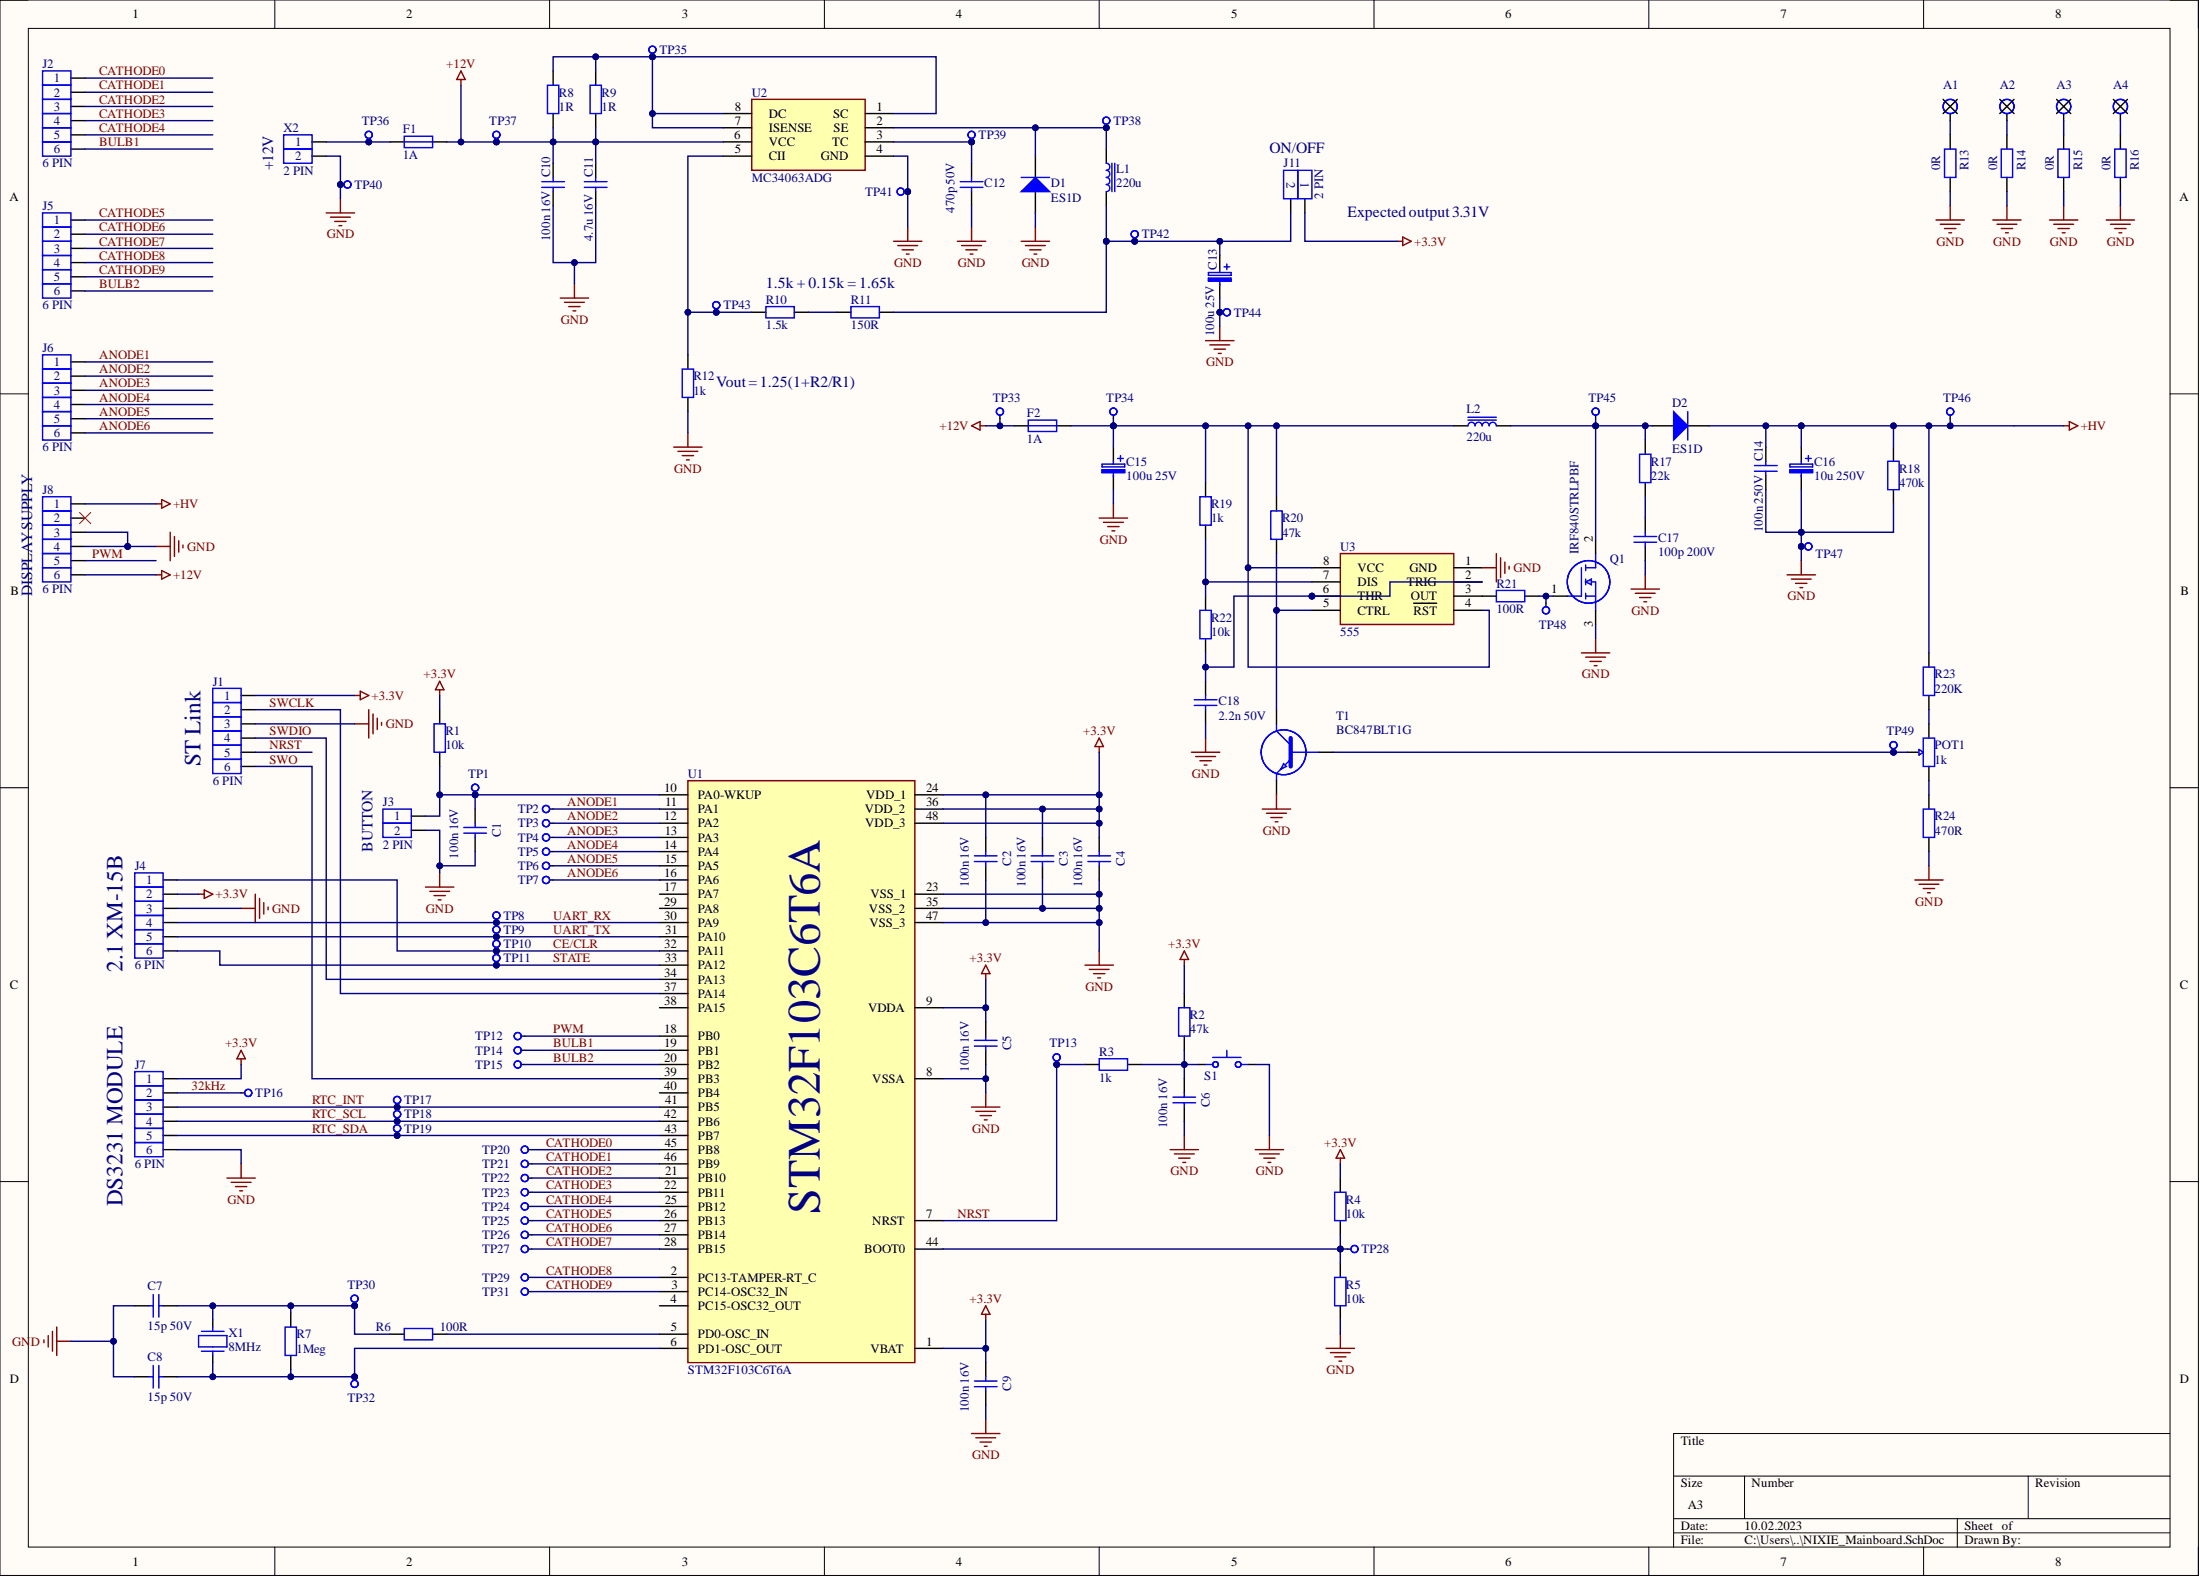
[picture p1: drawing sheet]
# Altium project NIXIE_Mainboard.PrjPcb
1 sheet, 119 parts. Net scope: global (net labels, ports and power ports of the same name join across sheets).
Board file: NIXIE_Mainboard.PcbDoc

## Sheet NIXIE_Mainboard.SchDoc
size A3

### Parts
A1  3mm  [HOLE M3]  (value not drawn)
A2  3mm  [HOLE M3]  (value not drawn)
A3  3mm  [HOLE M3]  (value not drawn)
A4  3mm  [HOLE M3]  (value not drawn)
C1  100n 16V  [CAPACITOR 0603]
C2  100n 16V  [CAPACITOR 0603]
C3  100n 16V  [CAPACITOR 0603]
C4  100n 16V  [CAPACITOR 0603]
C5  100n 16V  [CAPACITOR 0603]
C6  100n 16V  [CAPACITOR 0603]
C7  15p 50V  [CAPACITOR 0603]
C8  15p 50V  [CAPACITOR 0603]
C9  100n 16V  [CAPACITOR 0603]
C10  100n 16V  [CAPACITOR 0603]
C11  4.7u 16V  [CAPACITOR 0805]
C12  470p 50V  [CAPACITOR 0603]
C13  100u 25V  [CAPACITOR 6.3X11MM THT]
C14  100n 250V  [CAPACITOR 1206]
C15  100u 25V  [CAPACITOR 6.3X11MM THT]
C16  10u 250V  [CAPACITOR 10X20MM THT]
C17  100p 200V  [CAPACITOR 1206]
C18  2.2n 50V  [CAPACITOR 0603]
D1  ES1D  [DIODE DO-214AC]
D2  ES1D  [DIODE DO-214AC]
F1  1A  [FUSE 1206]
F2  1A  [FUSE 1206]
J1  6 PIN  [MECHANICAL PINHEADER 6P 2.54MM MALE]
J2  6 PIN  [MECHANICAL PINHEADER 6P 2.54MM MALE]
J3  2 PIN  [MECHANICAL PINHEADER 2P 2.54MM MALE]
J4  6 PIN  [MECHANICAL PINHEADER 6P 2.54MM MALE]
J5  6 PIN  [MECHANICAL PINHEADER 6P 2.54MM MALE]
J6  6 PIN  [MECHANICAL PINHEADER 6P 2.54MM MALE]
J7  6 PIN  [MECHANICAL PINHEADER 6P 2.54MM MALE]
J8  6 PIN  [MECHANICAL PINHEADER 6P 2.54MM MALE]
J11  2 PIN  [MECHANICAL PINHEADER 2P 2.54MM MALE]
L1  220u  [INDUCTOR CDRH127]
L2  220u  [INDUCTOR CDRH127]
POT1  1k  [POTENTIOMETER TC33X]
Q1  IRF840STRLPBF  [TO-263-3]
R1  10k  [RESISTOR 0603]
R2  47k  [RESISTOR 0603]
R3  1k  [RESISTOR 0603]
R4  10k  [RESISTOR 0603]
R5  10k  [RESISTOR 0603]
R6  100R  [RESISTOR 0603]
R7  1Meg  [RESISTOR 0603]
R8  1R  [RESISTOR 1206]
R9  1R  [RESISTOR 1206]
R10  1.5k  [RESISTOR 0603]
R11  150R  [RESISTOR 0603]
R12  1k  [RESISTOR 0603]
R13  0R  [RESISTOR 0603]
R14  0R  [RESISTOR 0603]
R15  0R  [RESISTOR 0603]
R16  0R  [RESISTOR 0603]
R17  22k  [RESISTOR 1206]
R18  470k  [RESISTOR 1206]
R19  1k  [RESISTOR 0603]
R20  47k  [RESISTOR 0603]
R21  100R  [RESISTOR 0603]
R22  10k  [RESISTOR 0603]
R23  220K  [RESISTOR 1206]
R24  470R  [RESISTOR 0603]
S1  6x6mm  [MECHANICAL TACTSWITCH SMD 6x6]  (value not drawn)
T1  BC847BLT1G  [SOT23-3]
TP1  1mm  [TEST POINT 1MM]  (value not drawn)
TP2  1mm  [TEST POINT 1MM]  (value not drawn)
TP3  1mm  [TEST POINT 1MM]  (value not drawn)
TP4  1mm  [TEST POINT 1MM]  (value not drawn)
TP5  1mm  [TEST POINT 1MM]  (value not drawn)
TP6  1mm  [TEST POINT 1MM]  (value not drawn)
TP7  1mm  [TEST POINT 1MM]  (value not drawn)
TP8  1mm  [TEST POINT 1MM]  (value not drawn)
TP9  1mm  [TEST POINT 1MM]  (value not drawn)
TP10  1mm  [TEST POINT 1MM]  (value not drawn)
TP11  1mm  [TEST POINT 1MM]  (value not drawn)
TP12  1mm  [TEST POINT 1MM]  (value not drawn)
TP13  1mm  [TEST POINT 1MM]  (value not drawn)
TP14  1mm  [TEST POINT 1MM]  (value not drawn)
TP15  1mm  [TEST POINT 1MM]  (value not drawn)
TP16  1mm  [TEST POINT 1MM]  (value not drawn)
TP17  1mm  [TEST POINT 1MM]  (value not drawn)
TP18  1mm  [TEST POINT 1MM]  (value not drawn)
TP19  1mm  [TEST POINT 1MM]  (value not drawn)
TP20  1mm  [TEST POINT 1MM]  (value not drawn)
TP21  1mm  [TEST POINT 1MM]  (value not drawn)
TP22  1mm  [TEST POINT 1MM]  (value not drawn)
TP23  1mm  [TEST POINT 1MM]  (value not drawn)
TP24  1mm  [TEST POINT 1MM]  (value not drawn)
TP25  1mm  [TEST POINT 1MM]  (value not drawn)
TP26  1mm  [TEST POINT 1MM]  (value not drawn)
TP27  1mm  [TEST POINT 1MM]  (value not drawn)
TP28  1mm  [TEST POINT 1MM]  (value not drawn)
TP29  1mm  [TEST POINT 1MM]  (value not drawn)
TP30  1mm  [TEST POINT 1MM]  (value not drawn)
TP31  1mm  [TEST POINT 1MM]  (value not drawn)
TP32  1mm  [TEST POINT 1MM]  (value not drawn)
TP33  1mm  [TEST POINT 1MM]  (value not drawn)
TP34  1mm  [TEST POINT 1MM]  (value not drawn)
TP35  1mm  [TEST POINT 1MM]  (value not drawn)
TP36  1mm  [TEST POINT 1MM]  (value not drawn)
TP37  1mm  [TEST POINT 1MM]  (value not drawn)
TP38  1mm  [TEST POINT 1MM]  (value not drawn)
TP39  1mm  [TEST POINT 1MM]  (value not drawn)
TP40  1mm  [TEST POINT 1MM]  (value not drawn)
TP41  1mm  [TEST POINT 1MM]  (value not drawn)
TP42  1mm  [TEST POINT 1MM]  (value not drawn)
TP43  1mm  [TEST POINT 1MM]  (value not drawn)
TP44  1mm  [TEST POINT 1MM]  (value not drawn)
TP45  1mm  [TEST POINT 1MM]  (value not drawn)
TP46  1mm  [TEST POINT 1MM]  (value not drawn)
TP47  1mm  [TEST POINT 1MM]  (value not drawn)
TP48  1mm  [TEST POINT 1MM]  (value not drawn)
TP49  1mm  [TEST POINT 1MM]  (value not drawn)
U1  STM32F103C6T6A  [LQFP-48]
U2  MC34063ADG  [SOIC-8]
U3  555  [SOIC-8]
X1  8MHz  [OSCILLATOR 8MHZ SMD]
X2  2 PIN  [MECHANICAL ARK KF301 2PIN]

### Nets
+3.3V: C2.2 C3.2 C4.2 C5.2 C9.2 J1.1 J4.2 J7.1 J11.1 R1.2 R2.2 R4.2 U1.1(VBAT) U1.9(VDDA) U1.24(VDD_1) U1.36(VDD_2) U1.48(VDD_3)
+12V: C10.2 C11.2 F1.2 F2.1 J8.6 R8.1 R9.1 TP33.1 TP37.1 U2.6(VCC)
+HV: C14.2 C16.1 D2.2 J8.1 R18.2 R23.2 TP46.1
GND: C1.1 C2.1 C3.1 C4.1 C5.1 C6.1 C7.1 C8.1 C9.1 C10.1 C11.1 C12.1 C13.2 C14.1 C15.2 C16.2 C17.1 C18.1 D1.1 J1.3 J3.2 J4.3 J7.6 J8.3 J8.4 Q1.3(S) R5.1 R12.1 R13.1 R14.1 R15.1 R16.1 R18.1 R24.1 S1.2 T1.2(E) TP40.1 TP41.1 TP44.1 TP47.1 U1.8(VSSA) U1.23(VSS_1) U1.35(VSS_2) U1.47(VSS_3) U2.4(GND) U3.1(GND) X2.2
32kHz: J7.2 TP16.1
ANODE1: J6.1 TP2.1 U1.11(PA1)
ANODE2: J6.2 TP3.1 U1.12(PA2)
ANODE3: J6.3 TP4.1 U1.13(PA3)
ANODE4: J6.4 TP5.1 U1.14(PA4)
ANODE5: J6.5 TP6.1 U1.15(PA5)
ANODE6: J6.6 TP7.1 U1.16(PA6)
BULB1: J2.6 TP14.1 U1.19(PB1)
BULB2: J5.6 TP15.1 U1.20(PB2)
CATHODE0: J2.1 TP20.1 U1.45(PB8)
CATHODE1: J2.2 TP21.1 U1.46(PB9)
CATHODE2: J2.3 TP22.1 U1.21(PB10)
CATHODE3: J2.4 TP23.1 U1.22(PB11)
CATHODE4: J2.5 TP24.1 U1.25(PB12)
CATHODE5: J5.1 TP25.1 U1.26(PB13)
CATHODE6: J5.2 TP26.1 U1.27(PB14)
CATHODE7: J5.3 TP27.1 U1.28(PB15)
CATHODE8: J5.4 TP29.1 U1.2(PC13-TAMPER-RT_C)
CATHODE9: J5.5 TP31.1 U1.3(PC14-OSC32_IN)
CE/CLR: J4.1 TP10.1 U1.32(PA11)
NRST: J1.5 R3.2 TP13.1 U1.7(NRST)
PWM: J8.5 TP12.1 U1.18(PB0)
RTC_INT: J7.3 TP17.1 U1.41(PB5)
RTC_SCL: J7.4 TP18.1 U1.42(PB6)
RTC_SDA: J7.5 TP19.1 U1.43(PB7)
STATE: J4.6 TP11.1 U1.33(PA12)
SWCLK: J1.2 U1.37(PA14)
SWDIO: J1.4 U1.34(PA13)
SWO: J1.6 U1.39(PB3)
UART_RX: J4.4 TP8.1 U1.30(PA9)
UART_TX: J4.5 TP9.1 U1.31(PA10)
NetA1_1: A1.1 R13.2
NetA2_1: A2.1 R14.2
NetA3_1: A3.1 R15.2
NetA4_1: A4.1 R16.2
NetC1_2: C1.2 J3.1 R1.1 TP1.1 U1.10(PA0-WKUP)
NetC6_2: C6.2 R2.1 R3.1 S1.1
NetC7_2: C7.2 R6.1 R7.2 TP30.1 X1.2
NetC8_2: C8.2 R7.1 TP32.1 U1.6(PD1-OSC_OUT) X1.1
NetC12_2: C12.2 TP39.1 U2.3(TC)
NetC13_1: C13.1 J11.2 L1.1 R11.2 TP42.1
NetC15_1: C15.1 F2.2 L2.1 R19.2 R20.2 TP34.1 U3.4(~{RST}) U3.8(VCC)
NetC17_2: C17.2 R17.1
NetC18_2: C18.2 R22.1 U3.2(TRIG) U3.6(THR)
NetD1_2: D1.2 L1.2 TP38.1 U2.2(SE)
NetD2_1: D2.1 L2.2 Q1.2(D) R17.2 TP45.1
NetF1_1: F1.1 TP36.1 X2.1
NetPOT1_1: POT1.1 R23.1
NetPOT1_2: POT1.2 T1.1(B) TP49.1
NetPOT1_3: POT1.3 R24.2
NetQ1_1: Q1.1(G) R21.2 TP48.1
NetR4_1: R4.1 R5.2 TP28.1 U1.44(BOOT0)
NetR6_2: R6.2 U1.5(PD0-OSC_IN)
NetR8_2: R8.2 R9.2 TP35.1 U2.1(SC) U2.7(ISENSE) U2.8(DC)
NetR10_1: R10.1 R12.2 TP43.1 U2.5(CII)
NetR10_2: R10.2 R11.1
NetR19_1: R19.1 R22.2 U3.7(DIS)
NetR20_1: R20.1 T1.3(C) U3.5(CTRL)
NetR21_1: R21.1 U3.3(OUT)

Not connected (* = marked no-connect by the designer): J8 2*; U1 4(PC15-OSC32_OUT) 17(PA7) 29(PA8) 38(PA15) 40(PB4)

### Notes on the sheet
- (near X2) +12V
- (near J11) ON/OFF
- (near J11) Expected output 3.31V
- 1.5k + 0.15k = 1.65k
- (near R12) Vout = 1.25(1+R2/R1)
- (near J8) DISPLAY SUPPLY
- (near J1) ST Link
- (near J3) BUTTON
- (near J4) 2.1 XM-15B
- (near J7) DS3231 MODULE
